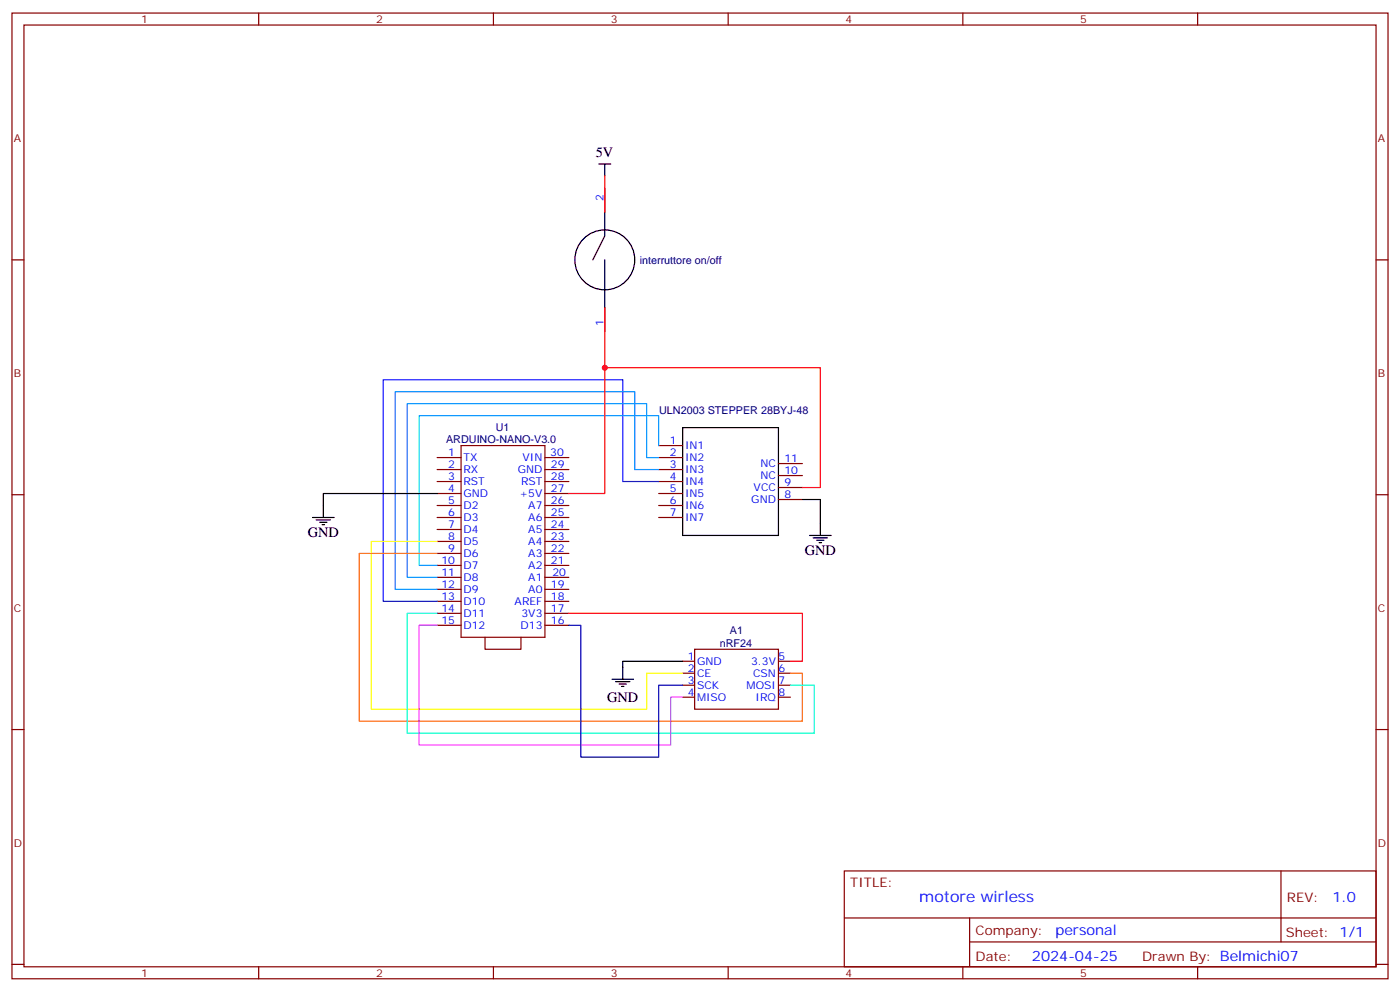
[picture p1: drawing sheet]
<svg xmlns="http://www.w3.org/2000/svg" width="412mm" height="292mm" viewBox="0 0 412 292" stroke-linecap="round" stroke-linejoin="round" font-family="sans-serif">
<g fill="none" stroke="#870000" stroke-width=".35">
<path d="M3.5 3.8h405.4v284.4h-405.4zM7.1 7.4h398.2v277.3h-398.2zM76.2 3.8v3.6M145.3 3.8v3.6M214.5 3.8v3.6M283.6 3.8v3.6M352.8 3.8v3.6M178.2 55.4v7M3.5 76.5h3.6M405.3 76.5h3.6M178.2 90.6v7.1M128.8 134.7h7"/>
<path d="M128.8 138.3h7M135.8 131.2h24.7v56.4h-24.7zM160.5 134.7h7.1M160.5 138.3h7.1M194 131.2h7.1M194 134.7h7.1M194 138.3h7.1M229.3 136.5h7.1M3.5 145.7h3.6M128.8 141.8h7M128.8 145.3h7M128.8 148.8h7"/>
<path d="M128.8 152.4h7M128.8 155.9h7M128.8 159.4h7M160.5 141.8h7.1M160.5 145.3h7.1M160.5 148.8h7.1M160.5 152.4h7.1M160.5 155.9h7.1M160.5 159.4h7.1M194 141.8h7.1M194 145.3h7.1M194 148.8h7.1"/>
<path d="M194 152.4h7.1M229.3 147.1h7.1M229.3 143.5h7.1M229.3 140h7.1M405.3 145.7h3.6M128.8 162.9h7M128.8 166.5h7M128.8 170h7M128.8 173.5h7M128.8 177.1h7M160.5 162.9h7.1M160.5 166.5h7.1"/>
<path d="M160.5 170h7.1M160.5 173.5h7.1M160.5 177.1h7.1M128.8 180.6h7M128.8 184.1h7M142.9 187.6v3.6h10.6v-3.6M160.5 180.6h7.1M160.5 184.1h7.1M201.1 194.7h3.5M201.1 198.2h3.5M204.6 191.2h24.7v17.6h-24.7zM229.3 194.7h3.5"/>
<path d="M229.3 198.2h3.5M3.5 214.8h3.6M201.1 201.8h3.5M201.1 205.3h3.5M229.3 201.8h3.5M229.3 205.3h3.5M405.3 214.8h3.6M248.7 256.4h156.6v28.3h-156.6zM377.3 256.5v20.8M248.7 270.3h156.5M285.6 277.3h119.6M285.6 270.3v14.1"/>
<path d="M3.5 284h3.6M76.2 284.7v3.5M145.3 284.7v3.5M214.5 284.7v3.5M283.6 284.7v3.5M352.8 284.7v3.5M405.3 284h3.6"/>
</g>
<g fill="none" stroke="#000" stroke-width=".35">
<path d="M176.4 48.3h3.5M178.2 48.3v3.5M178.2 62.4v7.1l-3.6 7M178.2 76.5v14.1M201.1 125.9h28.2v31.8h-28.2zM92.1 152.4h6.3M93.1 153.1h4.3M94.2 153.8h2.1M94.9 154.5h.7M128.8 145.3h-33.6v7.1M236.4 147.1h5.3v10.6M238.5 157.7h6.3"/>
<path d="M239.5 158.4h4.3M240.6 159.1h2.1M241.3 159.8h.7M180.3 200h6.3M201.1 194.7h-17.7v5.3M181.3 200.7h4.3M182.4 201.4h2.1M183.1 202.1h.7"/>
<circle cx="178.2" cy="76.5" r="8.8"/>
</g>
<path d="M194 141.8h-10.6v-30h-70.5v65.3h15.9" fill="none" stroke="#00f" stroke-width=".35"/>
<path d="M194 138.3h-7v-23h-70.6v58.2h12.4" fill="none" stroke="#06f" stroke-width=".35"/>
<path d="M194 134.7h-3.5v-15.8h-70.6v51.1h8.9" fill="none" stroke="#09f" stroke-width=".35"/>
<path d="M194 131.2v-8.8h-70.5v44.1h5.3" fill="none" stroke="#0cf" stroke-width=".35"/>
<path d="M178.2 51.8v10.6M178.2 90.6v54.7h-10.6M178.2 108.3h63.5v35.2h-5.3M167.6 180.6h68.8v14.1h-3.6" fill="none" stroke="#f00" stroke-width=".35"/>
<path d="M128.8 159.4h-19.4v49.4h81.1v-10.6h10.6" fill="none" stroke="#ff0" stroke-width=".35"/>
<path d="M128.8 162.9h-23v49.4h130.6v-14.1h-3.6" fill="none" stroke="#f60" stroke-width=".35"/>
<path d="M128.8 180.6h-8.9v35.3h120v-14.1h-7.1" fill="none" stroke="#0fc" stroke-width=".35"/>
<path d="M128.8 184.1h-5.3v35.3h74.1v-14.1h3.5" fill="none" stroke="#f0f" stroke-width=".35"/>
<path d="M167.6 184.1h3.5v38.8h22.9v-21.1h7.1" fill="none" stroke="#009" stroke-width=".35"/>
<circle cx="178.2" cy="108.3" r=".88" fill="#c00"/>
<text font-size="4.6" fill="#00f" x="270.8" y="265.5">motore wirless</text>
<g font-size="4.2">
<text x="175.5" y="46.3">5V</text>
<text x="90.7" y="158">GND</text>
<text x="237.1" y="163.3">GND</text>
<text x="178.9" y="206.7">GND</text>
</g>
<g font-size="4.2" fill="#00f">
<text x="392.5" y="265.7">1.0</text>
<text x="310.9" y="275.3">personal</text>
<text x="304" y="283.1">2024-04-25</text>
</g>
<g font-size="3.9" fill="#800">
<text x="250.5" y="261">TITLE:</text>
<text x="379.1" y="265.7">REV:</text>
<text x="287.4" y="275.2">Company:</text>
<text x="378.7" y="275.8">Sheet: 1/1</text>
<text x="287.4" y="282.9">Date:</text>
<text x="336.4" y="283">Drawn By: Belmichi07</text>
</g>
<g font-size="3.2" fill="#800">
<text x="41.6" y="6.8">1</text>
<text x="110.8" y="6.8">2</text>
<text x="179.9" y="6.8">3</text>
<text x="249.1" y="6.8">4</text>
<text x="318.2" y="6.8">5</text>
<text x="4.1" y="41.9">A</text>
<text x="405.9" y="41.9">A</text>
<text x="4.1" y="111.1">B</text>
<text x="405.9" y="111.1">B</text>
<text x="4.1" y="180.2">C</text>
<text x="405.9" y="180.2">C</text>
<text x="4.1" y="249.4">D</text>
<text x="405.9" y="249.4">D</text>
<text x="41.6" y="287.7">1</text>
<text x="110.8" y="287.7">2</text>
<text x="179.9" y="287.7">3</text>
<text x="249.1" y="287.7">4</text>
<text x="318.2" y="287.7">5</text>
</g>
<g font-size="3.2" fill="#00f">
<text x="177.8" y="59.1" transform="rotate(-90 177.8 59.1)">2</text>
<text x="177.8" y="95.9" transform="rotate(-90 177.8 95.9)">1</text>
<text x="197.3" y="130.8">1</text>
<text x="132" y="134.4">1</text>
<text x="132" y="137.9">2</text>
<text x="136.5" y="135.8">TX</text>
<text x="153.9" y="135.8">VIN</text>
<text x="162.1" y="134.2">30</text>
<text x="162.3" y="137.9">29</text>
<text x="197.3" y="134.4">2</text>
<text x="197.3" y="137.9">3</text>
<text x="201.8" y="132.3">IN1</text>
<text x="201.8" y="135.8">IN2</text>
<text x="224" y="137.5">NC</text>
<text x="231.1" y="136.1">11</text>
<text x="132" y="141.4">3</text>
<text x="136.5" y="139.3">RX</text>
<text x="136.5" y="142.8">RST</text>
<text x="152.5" y="139.3">GND</text>
<text x="153.5" y="142.8">RST</text>
<text x="162.3" y="141.4">28</text>
<text x="197.3" y="141.4">4</text>
<text x="201.8" y="139.3">IN3</text>
<text x="201.8" y="142.8">IN4</text>
<text x="224" y="141.1">NC</text>
<text x="231.1" y="143.2">9</text>
<text x="231.1" y="139.7">10</text>
<text x="132" y="145">4</text>
<text x="132" y="148.5">5</text>
<text x="136.5" y="146.4">GND</text>
<text x="136.5" y="149.9">D2</text>
<text x="153" y="146.4">+5V</text>
<text x="155.6" y="149.9">A7</text>
<text x="162.3" y="145">27</text>
<text x="162.3" y="148.5">26</text>
<text x="197.3" y="145">5</text>
<text x="197.3" y="148.5">6</text>
<text x="201.8" y="146.4">IN5</text>
<text x="201.8" y="149.9">IN6</text>
<text x="221.3" y="148.1">GND</text>
<text x="222" y="144.6">VCC</text>
<text x="231.1" y="146.7">8</text>
<text x="132" y="152">6</text>
<text x="132" y="155.5">7</text>
<text x="136.5" y="153.4">D3</text>
<text x="155.6" y="153.4">A6</text>
<text x="162.3" y="152">25</text>
<text x="162.3" y="155.5">24</text>
<text x="197.3" y="152">7</text>
<text x="201.8" y="153.4">IN7</text>
<text x="132" y="159.1">8</text>
<text x="136.5" y="157">D4</text>
<text x="136.5" y="160.5">D5</text>
<text x="155.6" y="157">A5</text>
<text x="155.6" y="160.5">A4</text>
<text x="162.3" y="159.1">23</text>
<text x="130" y="166.1">10</text>
<text x="132" y="162.6">9</text>
<text x="136.5" y="164">D6</text>
<text x="136.5" y="167.5">D7</text>
<text x="155.6" y="164">A3</text>
<text x="155.6" y="167.5">A2</text>
<text x="162.3" y="162.6">22</text>
<text x="162.3" y="166.1">21</text>
<text x="130" y="169.7">11</text>
<text x="130" y="173.2">12</text>
<text x="136.5" y="171.1">D8</text>
<text x="155.6" y="171.1">A1</text>
<text x="162.3" y="173.2">19</text>
<text x="162.7" y="169.7">20</text>
<text x="130" y="176.7">13</text>
<text x="136.5" y="174.6">D9</text>
<text x="136.5" y="178.1">D10</text>
<text x="151.6" y="178.1">AREF</text>
<text x="155.6" y="174.6">A0</text>
<text x="162.3" y="176.7">18</text>
<text x="130" y="180.2">14</text>
<text x="130" y="183.8">15</text>
<text x="136.5" y="181.6">D11</text>
<text x="136.5" y="185.2">D12</text>
<text x="153.3" y="185.2">D13</text>
<text x="153.6" y="181.6">3V3</text>
<text x="162.3" y="180.2">17</text>
<text x="162.3" y="183.8">16</text>
<text x="202.6" y="194.3">1</text>
<text x="202.6" y="197.9">2</text>
<text x="205.3" y="195.8">GND</text>
<text x="221.2" y="195.8">3.3V</text>
<text x="229.3" y="194.3">5</text>
<text x="229.3" y="197.9">6</text>
<text x="202.6" y="201.4">3</text>
<text x="205.3" y="199.3">CE</text>
<text x="205.3" y="202.8">SCK</text>
<text x="219.9" y="202.8">MOSI</text>
<text x="221.8" y="199.3">CSN</text>
<text x="229.3" y="201.4">7</text>
<text x="202.6" y="204.9">4</text>
<text x="205.3" y="206.3">MISO</text>
<text x="222.6" y="206.3">IRQ</text>
<text x="229.3" y="204.9">8</text>
</g>
<g font-size="3.2" fill="#000080">
<text x="188.4" y="77.7">interruttore on/off</text>
<text x="194.2" y="121.8">ULN2003 STEPPER 28BYJ-48</text>
<text x="131.4" y="130.6">ARDUINO-NANO-V3.0</text>
<text x="146.1" y="126.8">U1</text>
<text x="212" y="190.6">nRF24</text>
<text x="215" y="186.7">A1</text>
</g>
</svg>
